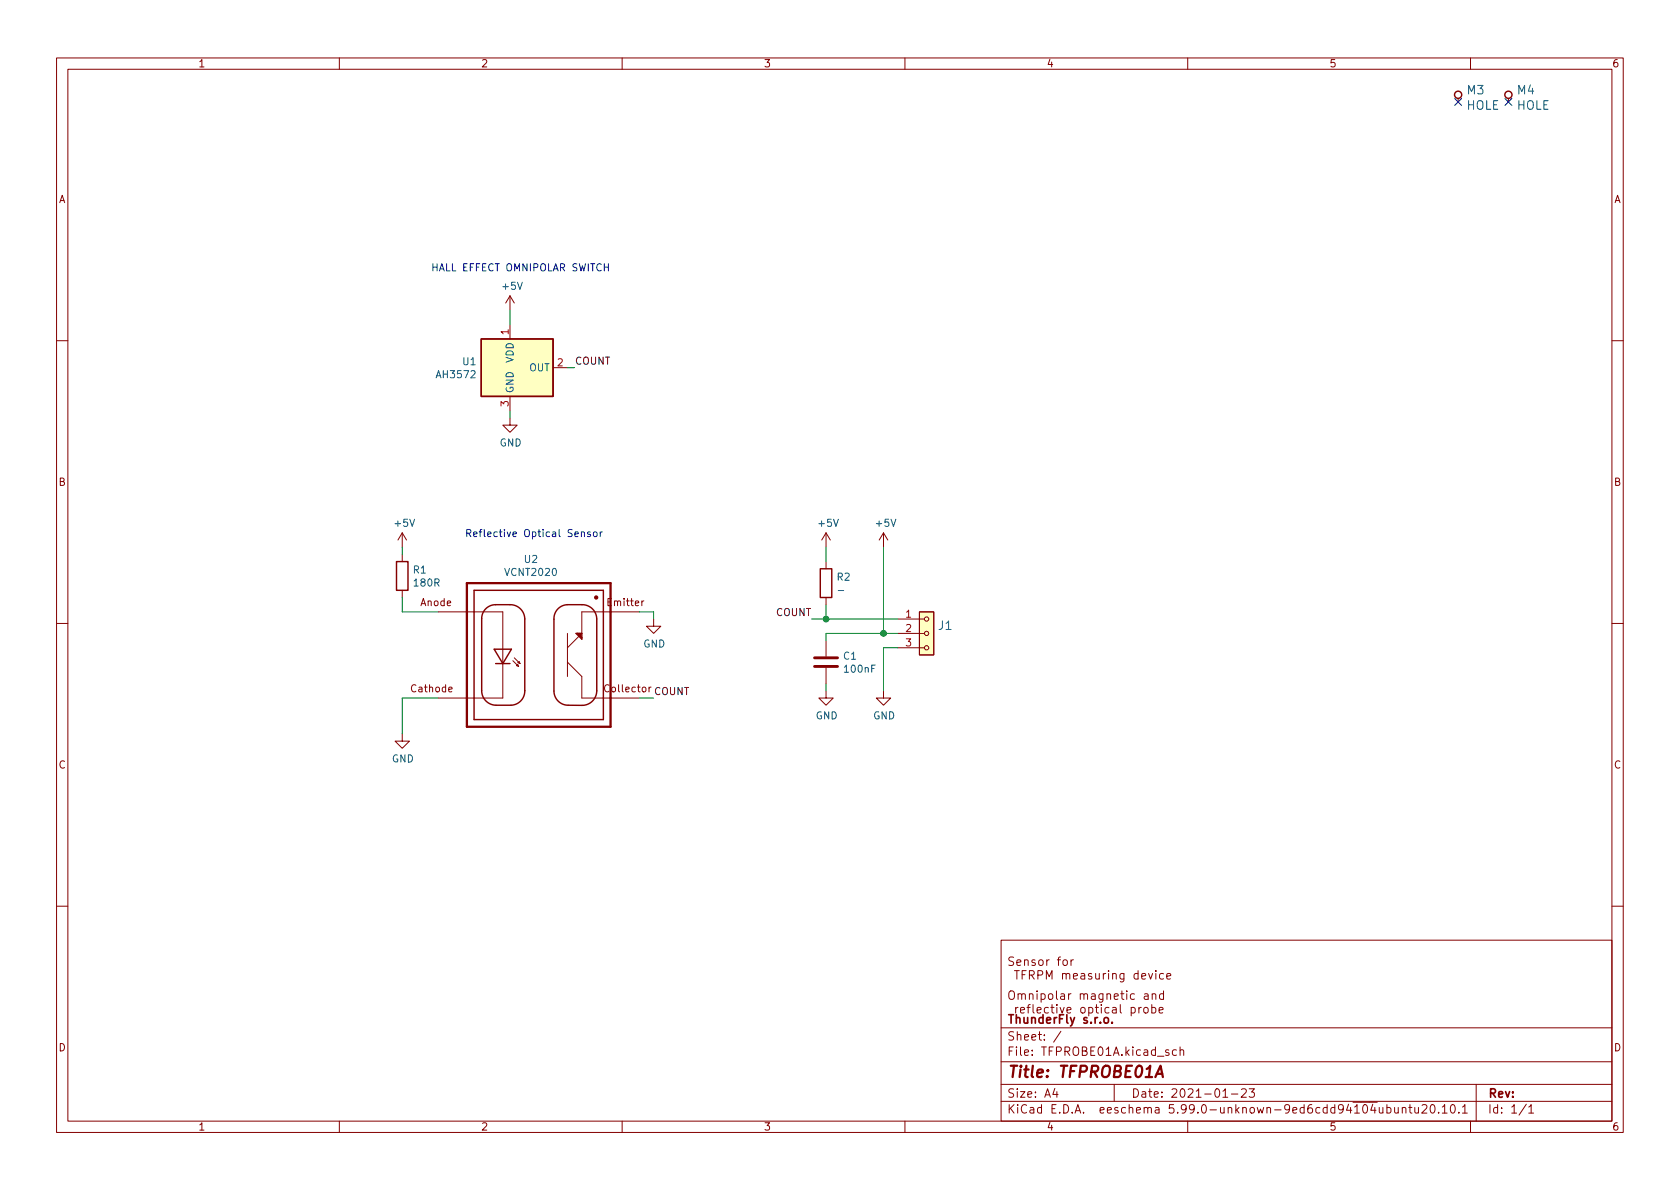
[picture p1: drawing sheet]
<svg xmlns="http://www.w3.org/2000/svg" width="297mm" height="210mm" viewBox="0 0 297 210" stroke-linecap="round" stroke-linejoin="round" font-family="sans-serif">
<g fill="none" stroke="#840000" stroke-width=".18">
<path d="M10 10.2h277v190.1h-277zM12 12.2h273v186.1h-273zM60 10.2v2M110 10.2v2M160 10.2v2M210 10.2v2M257.8 17.4v.6M260 10.2v2M266.7 17.4v.6M90.2 52.3v2.6M90.2 57.4v2.5M90.2 52.3l-.8 1.3"/>
<path d="M90.2 52.3l.7 1.3M10 60.2h2M90.2 73.9v1.3h1.2l-1.2 1.2-1.3-1.2h1.3M90.2 70.1v2.5M97.8 65h2.5M285 60.2h2M71.1 94.2l-.7 1.3M71.1 94.2v2.6M71.1 98v1.3M71.1 94.2l.8 1.3M146 94.2v2.6M146 99.3v1.3"/>
<path d="M146 94.2l-.7 1.3M146 94.2l.8 1.3M156.2 94.2l-.8 1.3M156.2 94.2v2.6M156.2 94.2l.8 1.3M10 110.2h2M71.1 104.4v1.3M77.5 108.2h11.4v15.2h-11.4M90.7 116.8l1 1.1M90.9 116.3l1 1M91.3 117.7l.2-.2 .2 .4zM91.6 117.2l.2-.2 .1 .3z"/>
<path d="M100.3 112v7.6M100.3 117.1l2.6 2.5v3.8h10.1M102.4 112h.2v.3M113 108.2h-10.1v3.8l-2.6 2.5M113.8 106.3l-.3 .2M115.6 109.5v1.2h1.2l-1.2 1.3-1.3-1.3h1.3M146 105.7v1.2M146 113.3v2.8M146 118.1v2.8M158.7 109.5h4.7M158.7 112h4.7M158.7 114.5h4.7"/>
<path d="M162.6 108.2h2.5v7.6h-2.5zM285 110.2h2M71.1 129.8v1.3h1.3l-1.3 1.2-1.3-1.2h1.3M114.8 121.5v.9M115.1 121.5l-.3 .2M146 122.2v1.2h1.3l-1.3 1.3-1.2-1.3h1.2M156.2 122.2v1.2h1.3l-1.3 1.3-1.3-1.3h1.3M10 160.2h2M177 166.3h108v32h-108zM178.4 175.4a.5 .5 0 0 1 .6-.2 .5 .5 0 0 1 .4 .5v.5a.5 .5 0 0 1-.5 .5 .5 .5 0 0 1-.5-.5zM179.2 169.3l-.6-.1-.2 .2v.4l.7 .3 .1 .3-.3 .3h-.5M179.4 171.6h.8"/>
<path d="M179.6 178.1v1M179.8 170.2l.7-.1-.1-.3-.4-.1-.2 .2 .1 .8h.5M179.8 171.6v1.5M180 175.9l.2-.2 .4 .1v.9M180 178.1l-.3 .1-.1 .2M180 175.7v1M180.4 178.6l.7-.1v-.3l-.5-.1-.2 .3 .1 .7h.6M180.6 175.9l.3-.2 .3 .1 .1 .9M180.7 172.4h.5M181.1 169.9l.3-.2 .3 .1 .1 .9M181.1 169.7v1M181.4 171.6h-.7v1.5"/>
<path d="M181.6 178.1h.5M182 175.9l.2-.2 .4 .1v.9M182 172.4h.7l.2-.3-.1-.3-.2-.2h-.6v1.5M182 175.7v1M182.1 177.6l-.3 .3v1.2M182.4 172.4l.5 .7M182.6 177.6v1.3l.3 .2M183 169.8l-.4-.1-.2 .2 .1 .3 .5 .1v.4h-.6M183.4 175.2v.2M183.4 178.6l.7-.1-.1-.3-.4-.1-.2 .3v.7h.6M183.4 175.7v1M183.5 172.4h.7l.2-.3-.1-.3-.2-.2h-.6v1.5"/>
<path d="M183.7 169.9l.2-.2 .5 .2v.5l-.1 .3h-.4l-.2-.1zM184.1 175.8l.4-.1 .3 .3v.4l-.2 .3h-.5M184.1 175.7v1.5M185 173.1v-1.5l.5 1.1 .5-1.1v1.5M185.1 169.7v1M185.4 178.2l-.5-.1-.3 .3v.5l.2 .2h.6M185.4 175.9l.2-.2 .5 .2v.5l-.1 .3h-.4l-.2-.1zM185.5 169.7l-.3 .1-.1 .2M185.8 178.1h.6M186 177.6v1.3l.4 .2M186.8 175.2v1.3l.2 .2M186.9 177.6v.2"/>
<path d="M186.9 178.1v1M186.9 169.7h.6M187.4 178.1l.4 1 .3-1M187.5 169.2l-.4 .2v1.3M187.6 175.8h.5l.1 .9M187.9 172.3l.2-.2 .3 .1 .1 .9M187.9 172.1v1M188 169.9l.2-.2 .4 .2 .1 .5-.1 .3h-.4l-.2-.1zM188.2 176.1l-.5 .1a.29 .29 0 0 0-.2 .2 .29 .29 0 0 0 .2 .3h.5M188.5 172.4l.2-.3 .4 .1v.9M188.6 178.6l.8-.1-.1-.3-.4-.1-.3 .3 .1 .7h.6M188.9 175.7v1"/>
<path d="M189.4 175.7l-.3 .1-.2 .2M189.4 169.7v1M189.8 169.7l-.3 .1-.1 .2M189.8 172.6l.7-.1-.1-.3-.4-.1-.2 .3 .1 .7h.5M191 175.9l.2-.2 .4 .1v.9M191 175.7v1M191.1 172.2h.6l.1 .9M191.2 178.2l.4-.1 .3 .3v.5l-.3 .2h-.4l-.1-.2v-.5zM191.6 175.9l.3-.2 .3 .1 .1 .9M191.8 172.5l-.5 .1a.29 .29 0 0 0-.2 .3 .29 .29 0 0 0 .2 .2h.5M192.5 178.2l.4-.1 .3 .3v.5l-.1 .2h-.6M192.5 178.1v1.5"/>
<path d="M193 175.8h.6v.9M193 172.2l-.4-.1-.2 .3 .1 .2 .5 .1v.4h-.6M193.6 176.1l-.5 .1a.29 .29 0 0 0-.2 .2 .29 .29 0 0 0 .2 .3h.5M193.6 178.1h.6M193.7 172.1l.1 1h.3l.3-.1M193.9 177.6v1.3l.3 .2M194.4 172.1v1M194.7 177.6v.2M194.7 178.1v1M195 175.7v1.2l-.3 .3h-.3M195 175.8l-.4-.1-.3 .3v.4l.1 .3h.6M195.1 172.1v1"/>
<path d="M195.5 172.1l-.3 .1-.1 .2M195.7 175.9l.2-.2 .4 .1 .1 .9M195.7 175.7v1M196 171.6v.2M196 172.1v1M196.1 178.2l-.5-.1-.2 .3v.5l.1 .2h.6M196.7 178.2h.6l.1 .9M196.7 172.3l.2-.2 .4 .1 .1 .9M196.7 172.1v1M197 176.2l.7-.1-.1-.3-.4-.1-.2 .2 .1 .8h.5M197.4 178.5l-.5 .1a.29 .29 0 0 0-.3 .3 .29 .29 0 0 0 .3 .2h.5M198.1 177.6v1.3l.2 .2"/>
<path d="M198.1 175.7h.6M198.4 175.2v1.3l.3 .2M198.7 172.1v1.3l-.3 .2h-.3M198.7 172.2l-.4-.1-.3 .3v.5l.1 .2h.6M199.2 175.2v.2M199.2 175.7v1M200 178.2l.4-.1 .3 .3v.5l-.1 .2h-.6M200 178.1v1.5M200.6 175.8l-.5-.1-.2 .3v.4l.1 .3h.6M201.2 172.2l-.4-.1-.3 .3v.5l.1 .2h.6M201.2 171.6v1.5M201.4 178.1v1"/>
<path d="M201.8 178.1l-.3 .1-.1 .2M201.9 172.6l.7-.1-.1-.3-.4-.1-.2 .3v.7h.6M202.4 175.8h.5l.1 .9M202.4 178.2l.3-.1 .3 .3v.5l-.3 .2h-.3l-.2-.2v-.5zM203 176.1l-.5 .1a.29 .29 0 0 0-.2 .2 .29 .29 0 0 0 .2 .3h.5M203.1 172.1l.3 1 .4-1M203.6 178.2l.5-.1 .3 .3v.5l-.2 .2h-.6M203.6 177.6v1.5M203.7 175.9l.2-.2 .4 .1 .1 .9M203.7 175.7v1M204.4 171.6v.2M204.4 172.1v1"/>
<path d="M204.9 178.6l.7-.1v-.3l-.5-.1-.2 .3 .1 .7h.6M205.7 175.8l-.4-.1-.3 .3v.4l.1 .3h.6M205.7 172.2l-.4-.1-.3 .3v.5l.1 .2h.6M205.7 175.2v1.5M206.3 172.6l.7-.1-.1-.3-.4-.1-.2 .3 .1 .7h.5M285 160.2h2M60 198.3v2M110 198.3v2M160 198.3v2M177 194.8h108M177 191.8h108M177 187.8h108"/>
<path d="M177 181.8h108M186.5 192.5l-.4 1h1M186.9 193v1M187.6 182.4l-1.3 1.9M197 191.8v3M206.6 185.7l-.3-.1-.2 .2v.3l.5 .1v.4h-.5M208 185.7l-.4-.1-.3 .3v.4l.1 .3h.6M208.6 185.8l.3-.2 .3 .1 .1 .9M208.6 185.1v1.5M210 198.3v2M216.2 194h.9M217.7 193.5h1.2"/>
<path d="M219.5 192.7l.6-.2 .2 .2 .1 .3-1 1h1M220.9 192.5h.9l-.5 .6 .4 .1v.7l-.2 .1h-.4l-.2-.1M246.6 195.8v1h.4l.2-.1M247.2 195.8v1M247.9 196l.2-.2 .4 .1 .1 .9M247.9 195.8v1M249.1 195.8h.5M249.3 195.3v1.3l.3 .2M250.1 195.8l.1 1h.4l.2-.1M250.8 195.8v1M251.4 195.5l.6-.2 .2 .2 .1 .3-.9 1h.9M253 195.5l.2-.2a.81 .81 0 0 1 .6 .7 .81 .81 0 0 1-.3 .8h-.1a.81 .81 0 0 1-.4-1.3z"/>
<path d="M254.4 196.7v.1M255 195.8l.4-.5v1.5M255 196.8h.9M256.6 195.4l.2-.1a.81 .81 0 0 1 .6 .7 .81 .81 0 0 1-.3 .8h-.2a.81 .81 0 0 1-.5-.6 .81 .81 0 0 1 .2-.8zM257.9 196.7v.1M258.6 195.8l.4-.5v1.5M258.6 196.8h.8M260 198.3v2M261 191.8v6.5M269.9 195.3l-1.3 1.9M270.3 195.8l.4-.5v1.5M270.3 196.8h.9"/>
<circle cx="163.8" cy="112" r=".38"/>
<circle cx="163.8" cy="114.5" r=".38"/>
<circle cx="163.8" cy="109.5" r=".38"/>
</g>
<path d="M204.3 190.5l.9-2 .4 2M204.5 189.9h1" fill="none" stroke="#840000" stroke-width=".4"/>
<path d="M195.3 180.1l.2-.2 .4 .2 .1 .5-.2 .3h-.3l-.2-.1zM196.6 180.8v.1" fill="none" stroke="#840000" stroke-width=".3"/>
<path d="M144 117.9h4.1M144 116.3h4.1" fill="none" stroke="#840000" stroke-width=".51"/>
<g fill="#ffffc2" stroke="#ffffc2" stroke-width=".18">
<path d="M85.1 59.9h12.7v10.2h-12.7z"/>
<path d="M162.6 108.2h2.5v7.6h-2.5z"/>
</g>
<g fill="none" stroke="#840000" stroke-width=".25">
<path d="M85.1 59.9h12.7v10.2h-12.7zM70.1 99.3h2v5.1h-2zM83.8 104.4h22.9v22.8h-22.9zM87.4 114.8h3l-1.5 2.5zM87.6 117.3h2.6M97.9 109.5v12.7M100.3 106.9a2.46 2.46 0 0 0-2.4 2.6M100.3 106.9h2.6a2.57 2.57 0 0 1 2.6 2.5M101.9 112h1v1zM102.1 112l.8 .8M102.4 112.3h.2v.2M105.5 109.5v12.7"/>
<path d="M145 100.6h2.1v5.1h-2.1zM92.8 122.1a2.52 2.52 0 0 1-2.5 2.6h-2.6a2.57 2.57 0 0 1-2.5-2.6v-12.7a2.46 2.46 0 0 1 2.4-2.5h2.6a2.57 2.57 0 0 1 2.6 2.5v12.7M97.9 122.2a2.51 2.51 0 0 0 2.5 2.5M105.5 122.1a2.59 2.59 0 0 1-2.6 2.6h-2.4"/>
<circle cx="257.8" cy="16.8" r=".63"/>
<circle cx="266.7" cy="16.8" r=".63"/>
<circle cx="105.4" cy="105.7" r=".25"/>
<circle cx="105.4" cy="105.7" r=".13"/>
</g>
<path d="M82.5 103.1h25.4v25.4h-25.4z" fill="none" stroke="#840000" stroke-width=".41"/>
<path d="M76.5 46.6v1.3M76.5 47.2h.8M82.5 94.3l.6-.1 .2-.1-.1-.4-.7-.1v1.3M82.8 94.3l.5 .6M83.7 94.5l.6-.1v-.3h-.4l-.2 .1 .1 .6h.5M84.7 94.1h.5M106.1 94.1v.8M106.5 94.1l-.4 .2" fill="none" stroke="#0000c2" stroke-width=".18"/>
<g fill="none" stroke="#009600" stroke-width=".18">
<path d="M90.2 54.9v2.5M90.2 72.6v1.3M100.3 65h1.3M71.1 96.8v1.2M146 96.8v2.5M156.2 96.8v15.2M71.1 105.7v2.5h6.4M113 108.2h2.6v1.3M143.5 109.5h15.2M146 106.9v2.6M158.7 112h-12.7v1.3M158.7 114.5h-2.5v7.7"/>
<path d="M77.5 123.4h-6.4v6.4M113 123.4h2.6M146 120.9v1.3"/>
</g>
<path d="M257.2 17.4l1.2 1.2M258.4 17.4l-1.2 1.2M266.1 17.4l1.2 1.2M267.3 17.4l-1.2 1.2" fill="none" stroke="#000084" stroke-width=".18"/>
<g fill="#009600" stroke="#009600" stroke-width=".18">
<circle cx="156.2" cy="112" r=".51"/>
<circle cx="146.1" cy="109.5" r=".51"/>
</g>
<text font-size="2.8" fill="#840000" x="178" y="190.6">Title: TFPROBE01A</text>
<g font-size="2.1" fill="#006464">
<text x="259.4" y="16.7">M3</text>
<text x="268.3" y="16.7">M4</text>
<text x="259.3" y="19.4">HOLE</text>
<text x="268.1" y="19.4">HOLE</text>
<text x="166" y="111.4">J1</text>
</g>
<g font-size="2.1" fill="#840000">
<text x="178" y="184">Sheet: /</text>
<text x="178" y="181">ThunderFly s.r.o.</text>
<text x="178" y="186.7">File: TFPROBE01A.kicad_sch</text>
<text x="178" y="196.9">KiCad E.D.A. eeschema 5.99.0-unknown-9ed6cdd94~104~ubuntu20.10.1</text>
<text x="178" y="194.1">Size: A4</text>
<text x="200" y="194.1">Date: 2021-01-23</text>
<text x="263" y="194.1">Rev:</text>
<text x="263" y="196.9">Id: 1/1</text>
</g>
<g font-size="1.8" fill="#840000">
<text x="35" y="11.9">1</text>
<text x="85" y="11.9">2</text>
<text x="135" y="11.9">3</text>
<text x="185" y="11.9">4</text>
<text x="235" y="11.9">5</text>
<text x="285" y="11.9">6</text>
<text x="10.3" y="35.9">A</text>
<text x="285.3" y="35.9">A</text>
<text x="10.3" y="85.9">B</text>
<text x="285.3" y="85.9">B</text>
<text x="74.4" y="107.2">Anode</text>
<text x="107.5" y="107.2">Emitter</text>
<text x="72.8" y="122.4">Cathode</text>
<text x="107.1" y="122.4">Collector</text>
<text x="10.3" y="135.9">C</text>
<text x="285.3" y="135.9">C</text>
<text x="10.3" y="185.9">D</text>
<text x="285.3" y="185.9">D</text>
<text x="35" y="199.9">1</text>
<text x="85" y="199.9">2</text>
<text x="135" y="199.9">3</text>
<text x="185" y="199.9">4</text>
<text x="235" y="199.9">5</text>
<text x="285" y="199.9">6</text>
</g>
<g font-size="1.8" fill="#0000c2">
<text x="77.1" y="48">HALL EFFECT OMNIPOLAR SWITCH</text>
<text x="85.3" y="95">Reflective Optical Sensor</text>
</g>
<g font-size="1.8" fill="#006464">
<text x="88.9" y="51.2">+5V</text>
<text x="81.8" y="64.6">U1</text>
<text x="90.8" y="64.2" transform="rotate(-90 90.8 64.2)">VDD</text>
<text x="93.5" y="65.7">OUT</text>
<text x="77.4" y="66.9">AH3572</text>
<text x="90.8" y="69.6" transform="rotate(-90 90.8 69.6)">GND</text>
<text x="88.3" y="78.9">GND</text>
<text x="69.9" y="93.1">+5V</text>
<text x="144.8" y="93.1">+5V</text>
<text x="155" y="93.1">+5V</text>
<text x="73.1" y="101.4">R1</text>
<text x="89.5" y="101.8">VCNT2020</text>
<text x="92.7" y="99.5">U2</text>
<text x="73.3" y="103.7">180R</text>
<text x="148" y="102.7">R2</text>
<text x="148.4" y="105">-</text>
<text x="113.7" y="114.5">GND</text>
<text x="149.2" y="116.6">C1</text>
<text x="149.4" y="118.9">100nF</text>
<text x="144.2" y="127.2">GND</text>
<text x="154.4" y="127.2">GND</text>
<text x="69.3" y="134.8">GND</text>
</g>
<g font-size="1.8" fill="#a90000">
<text x="89.9" y="59.2" transform="rotate(-90 89.9 59.2)">1</text>
<text x="98.6" y="64.8">2</text>
<text x="89.9" y="71.9" transform="rotate(-90 89.9 71.9)">3</text>
<text x="160.2" y="109.2">1</text>
<text x="160.2" y="111.8">2</text>
<text x="160.2" y="114.3">3</text>
</g>
<g font-size="1.8" fill="#0f0f0f">
<text x="101.6" y="64.5">COUNT</text>
<text x="137.2" y="108.9">COUNT</text>
<text x="115.6" y="122.9">COUNT</text>
</g>
</svg>
